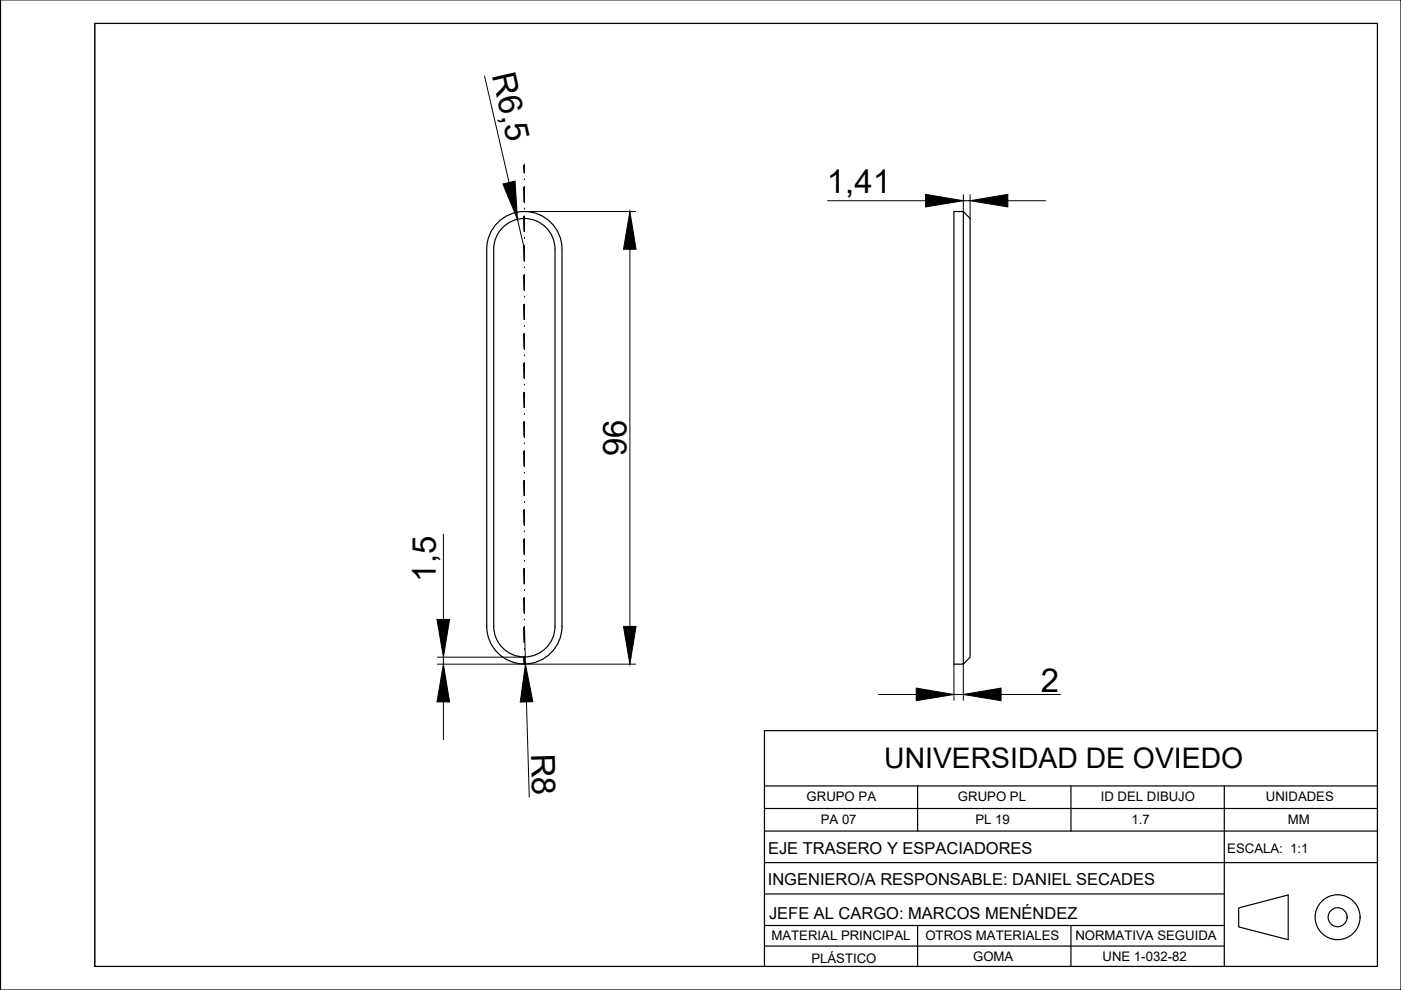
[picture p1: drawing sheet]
<svg xmlns="http://www.w3.org/2000/svg" width="297mm" height="210mm" viewBox="0 0 297 210" stroke-linecap="round" stroke-linejoin="round" font-family="sans-serif">
<!-- layer: 01_Contornos -->
<g fill="none" stroke="#000" stroke-width=".25">
<path d="M.1 0h296.9v209.9h-296.9zM20.1 5h271.9v199.9h-271.9zM202.3 44.8h1.9v96h-1.9zM204.2 44.8l1.5 1.5v93l-1.5 1.5M103.2 132.8v-80a8 8 0 0 1 8-8 8 8 0 0 1 8 8v80M103.2 132.8a8 8 0 0 0 8 8 8 8 0 0 0 8-8M104.7 132.8v-80a6.5 6.5 0 0 1 6.5-6.5 6.5 6.5 0 0 1 6.5 6.5v80M104.7 132.8a6.5 6.5 0 0 0 6.5 6.5 6.5 6.5 0 0 0 6.5-6.5M292 154.9h-129.9v50M162.1 176.2h129.9M162.1 166.6h129.9M162.1 171.4h129.9"/>
<path d="M194.5 166.6v9.6M227.1 166.6v9.6M259.6 166.6v38.3M162.1 182.9h129.9M162.1 189.5h97.5M162.1 196.2h97.5M194.5 196.2v8.7M227.1 196.2v8.7M262.6 192.5l10.5-2.7v9.4l-10.5-2.7zM162.1 200.6h97.5"/>
<circle cx="283.6" cy="194.5" r="4.8"/>
<circle cx="283.6" cy="194.5" r="2.01"/>
</g>
<!-- layer: 04_Cotas -->
<g fill="none" stroke="#000" stroke-width=".21">
<path d="M20.1 5h271.9v199.9h-271.9zM102.7 16.1l5.2 22.6M109.7 46.5l1.5 6.3M111.2 44.8h23.6M133.5 52.8v80M175.5 42.6h20.7M204.2 41.3v3.5M204.2 42.6h1.5M205.7 41.3v5M213.7 42.6h8M94 113.3v18M92.7 139.3h18.5"/>
<path d="M94 139.3v1.5M111.2 132.8l.2 8M92.7 140.8h42.1M94 148.8v8M111.6 148.8l.6 20.2M186.3 147.2h8M202.3 140.8v7.7M202.3 147.2h1.9M204.2 140.8v7.7M212.2 147.2h12.6"/>
</g>
<path d="M106.6 39l2.6-.6 .5 8.1zM133.5 44.8l1.4 8h-2.7zM196.2 41.2l8 1.4-8 1.3zM205.7 42.6l8-1.4v2.7zM92.7 131.3h2.6l-1.3 8zM132.2 132.8h2.7l-1.4 8zM94 140.8l1.3 8h-2.6zM111.4 140.8l1.6 8-2.7 .1zM194.3 145.9l8 1.3-8 1.4zM204.2 147.2l8-1.3v2.7z" fill="#000" stroke="#000" stroke-width=".21"/>
<!-- layer: 03_Ejes -->
<g fill="#000" stroke="#000" stroke-width=".21">
<path d="M111.2 35v1.6zM111.2 35v1.6zM111.2 35v1.6zM111.2 35v1.6z"/>
<path d="M111.2 39.6v3.3zM111.2 39.6v3.3zM111.2 39.6v3.3zM111.2 39.6v3.3z"/>
<path d="M111.2 45.9v3.2zM111.2 45.9v3.2zM111.2 45.9v3.2zM111.2 45.9v3.2z"/>
<path d="M111.2 52.1v3.2zM111.2 52.1v3.2zM111.2 52.1v3.2zM111.2 52.1v3.2z"/>
<path d="M111.2 58.3v3.2zM111.2 58.3v3.2zM111.2 58.3v3.2zM111.2 58.3v3.2z"/>
<path d="M111.2 64.5v3.2zM111.2 64.5v3.2zM111.2 64.5v3.2zM111.2 64.5v3.2z"/>
<path d="M111.2 70.8v3.2zM111.2 70.8v3.2zM111.2 70.8v3.2zM111.2 70.8v3.2z"/>
<path d="M111.2 77v3.2zM111.2 77v3.2zM111.2 77v3.2zM111.2 77v3.2z"/>
<path d="M111.2 83.2v3.2zM111.2 83.2v3.2zM111.2 83.2v3.2zM111.2 83.2v3.2z"/>
<path d="M111.2 89.4v3.2zM111.2 89.4v3.2zM111.2 89.4v3.2zM111.2 89.4v3.2z"/>
<path d="M111.2 95.6v3.3zM111.2 95.6v3.3zM111.2 95.6v3.3zM111.2 95.6v3.3z"/>
<path d="M111.2 101.9v3.2zM111.2 101.9v3.2zM111.2 101.9v3.2zM111.2 101.9v3.2z"/>
<path d="M111.2 108.1v3.2zM111.2 108.1v3.2zM111.2 108.1v3.2zM111.2 108.1v3.2z"/>
<path d="M111.2 114.3v3.2zM111.2 114.3v3.2zM111.2 114.3v3.2zM111.2 114.3v3.2z"/>
<path d="M111.2 120.5v3.3zM111.2 120.5v3.3zM111.2 120.5v3.3zM111.2 120.5v3.3z"/>
<path d="M111.2 126.8v3.2zM111.2 126.8v3.2zM111.2 126.8v3.2zM111.2 126.8v3.2z"/>
<path d="M111.2 133v3.2zM111.2 133v3.2zM111.2 133v3.2zM111.2 133v3.2z"/>
<path d="M111.2 139.2v1.6zM111.2 139.2v1.6zM111.2 139.2v1.6zM111.2 139.2v1.6z"/>
</g>
<g fill="none" stroke="#000" stroke-width=".21">
<path d="M111.2 35h.1M111.2 35v1.6zM111.2 39.6v3.3zM111.2 38.1h.1M111.2 45.9v3.2zM111.2 52.1v3.2zM111.2 58.3v3.2zM111.2 44.3h.1M111.2 50.6h.1M111.2 56.8h.1M111.2 64.5v3.2zM111.2 70.8v3.2z"/>
<path d="M111.2 77v3.2zM111.2 63h.1M111.2 69.2h.1M111.2 75.5h.1M111.2 83.2v3.2zM111.2 89.4v3.2zM111.2 95.6v3.3zM111.2 81.7h.1M111.2 87.9h.1M111.2 94.1h.1M111.2 101.9v3.2zM111.2 108.1v3.2z"/>
<path d="M111.2 114.3v3.2zM111.2 100.3h.1M111.2 106.6h.1M111.2 112.8h.1M111.2 119h.1M111.2 120.5v3.3zM111.2 126.8v3.2zM111.2 133v3.2zM111.2 139.2v1.6zM111.2 125.2h.1M111.2 131.5h.1M111.2 137.7h.1"/>
<path d="M111.2 140.8h.1"/>
</g>
<g font-size="7">
<text x="104.3" y="15.8" transform="rotate(77 104.3 15.8)">R6,5</text>
<text x="175.3" y="41">1,41</text>
<text x="132.8" y="96.7" transform="rotate(-90 132.8 96.7)">96</text>
<text x="92.4" y="123.3" transform="rotate(-90 92.4 123.3)">1,5</text>
<text x="220.7" y="146.6">2</text>
<text x="112.6" y="159.8" transform="rotate(88 112.6 159.8)">R8</text>
</g>
<text font-size="6" x="187.5" y="162.8">UNIVERSIDAD DE OVIEDO</text>
<g font-size="3.5">
<text x="162.8" y="181">EJE TRASERO Y ESPACIADORES</text>
<text x="162.8" y="187.6">INGENIERO/A RESPONSABLE: DANIEL SECADES</text>
<text x="163.1" y="194.9">JEFE AL CARGO: MARCOS MENÉNDEZ</text>
</g>
<g font-size="2.8">
<text x="171" y="169.9">GRUPO PA</text>
<text x="203.1" y="169.9">GRUPO PL</text>
<text x="233.4" y="169.9">ID DEL DIBUJO</text>
<text x="268.4" y="169.9">UNIDADES</text>
<text x="174" y="174.6">PA 07</text>
<text x="206.8" y="174.6">PL 19</text>
<text x="239.9" y="174.6">1.7</text>
<text x="273" y="174.6">MM</text>
<text x="260.2" y="180.8">ESCALA: 1:1</text>
<text x="163.6" y="199.4">MATERIAL PRINCIPAL</text>
<text x="196.2" y="199.4">OTROS MATERIALES</text>
<text x="206.3" y="203.7">GOMA</text>
<text x="228" y="199.4">NORMATIVA SEGUIDA</text>
<text x="233.8" y="203.7">UNE 1-032-82</text>
<text x="172" y="204.1">PLÁSTICO</text>
</g>
</svg>
